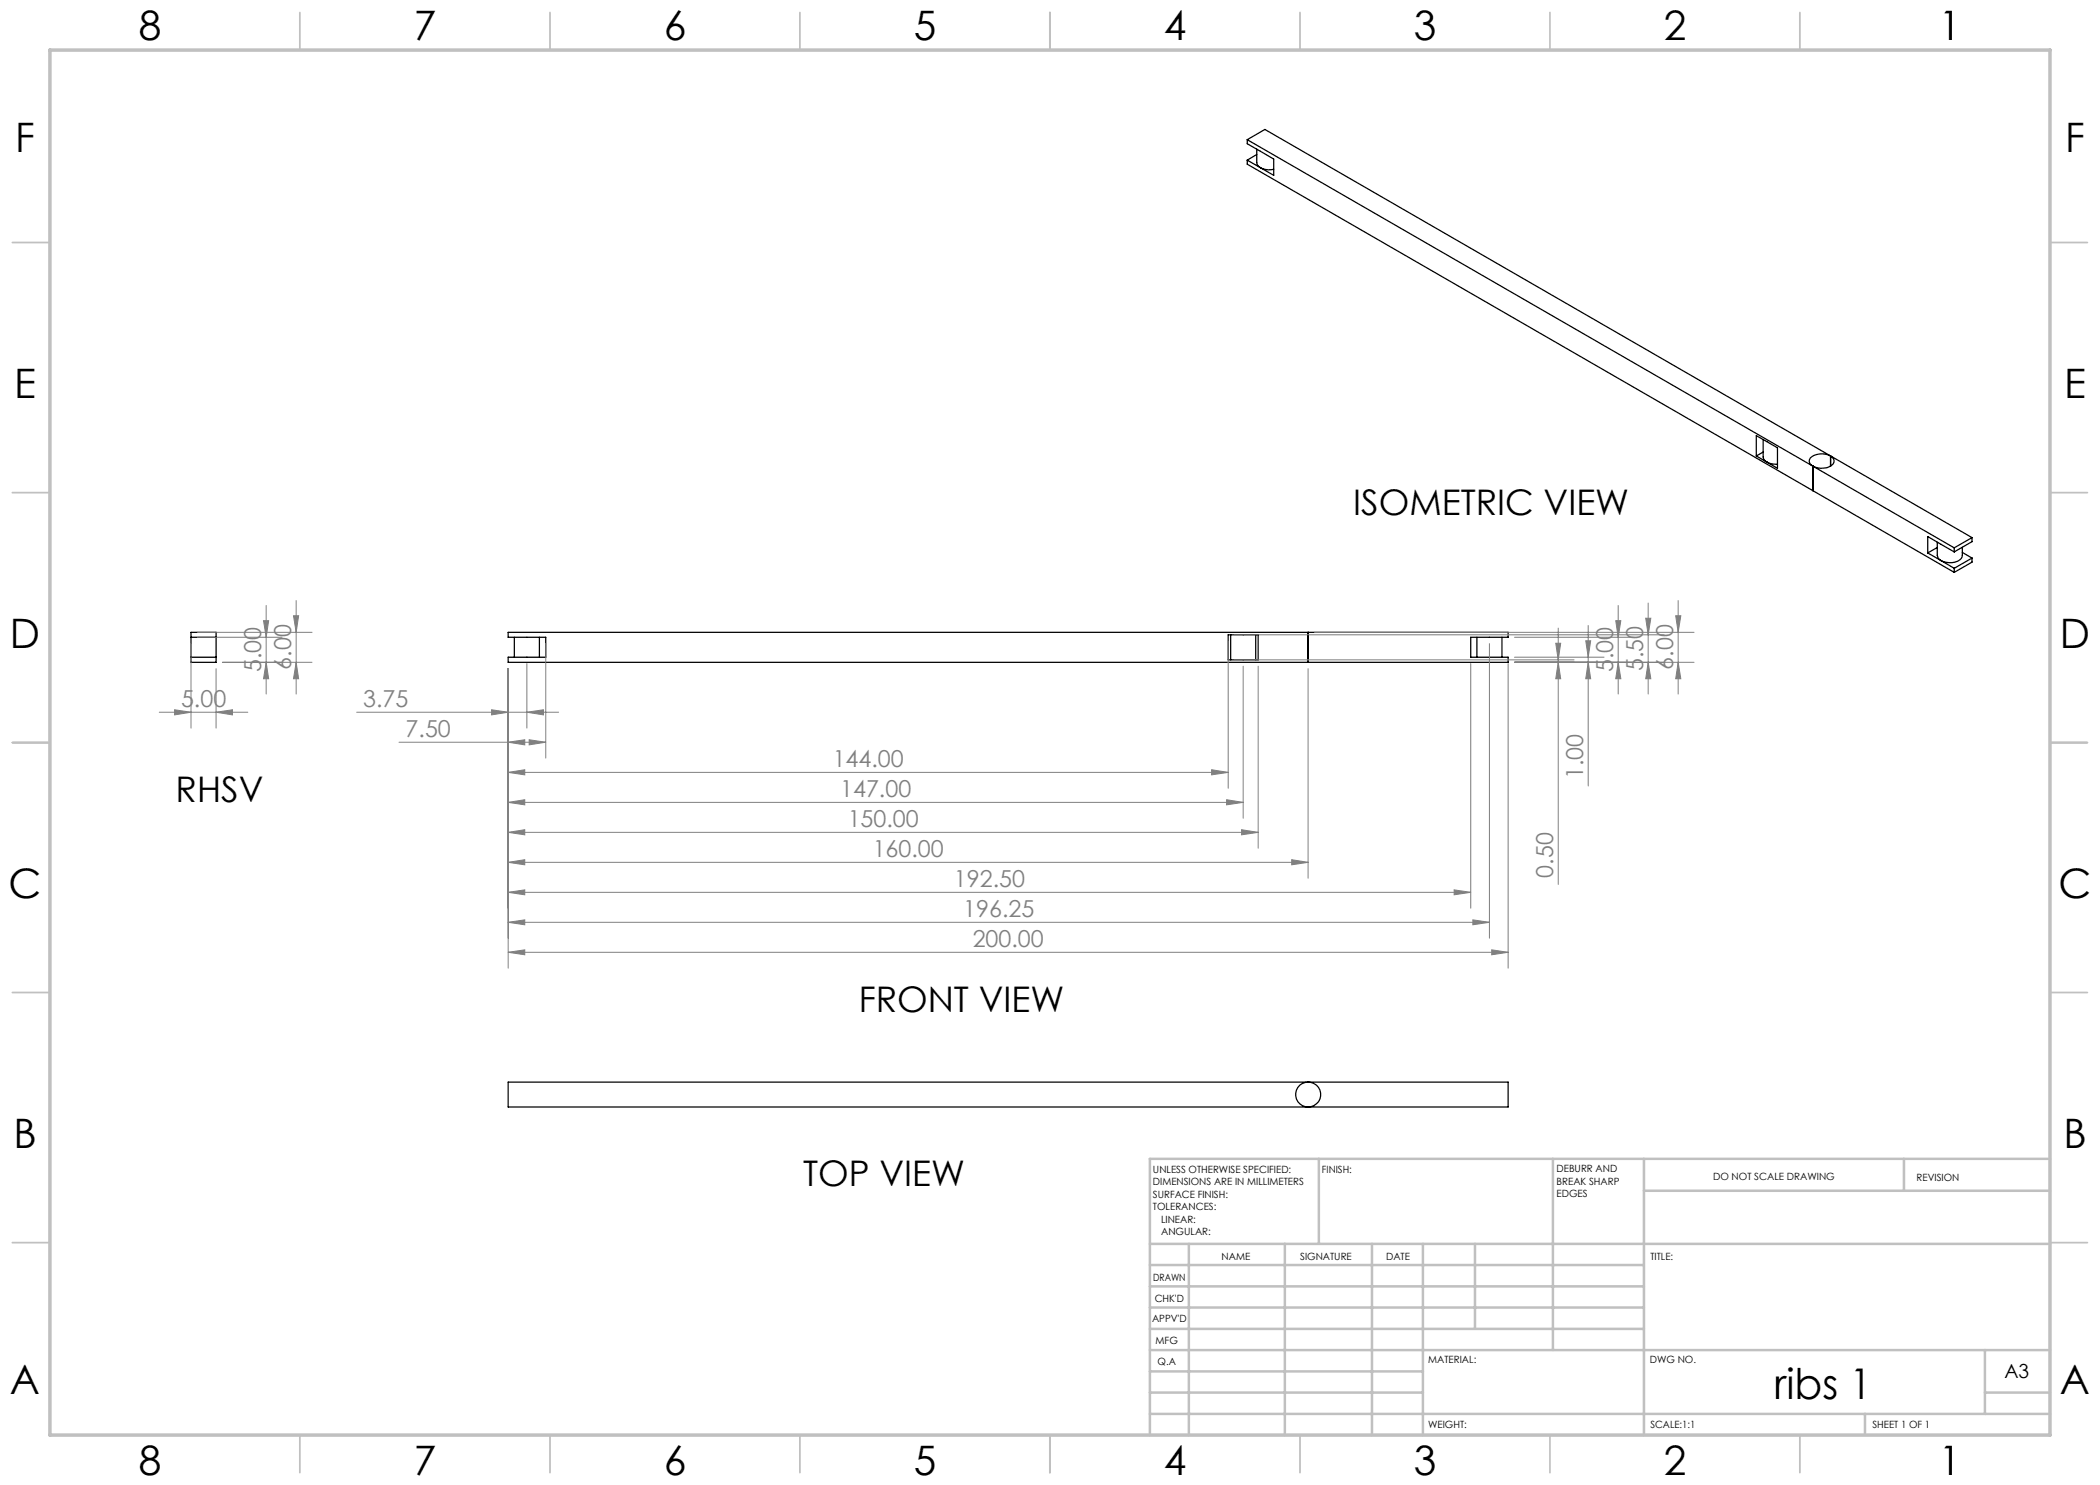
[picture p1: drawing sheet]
<svg xmlns="http://www.w3.org/2000/svg" width="420mm" height="297mm" viewBox="0 0 420 297" stroke-linecap="round" stroke-linejoin="round" font-family="sans-serif">
<g fill="none" stroke="#000" stroke-width=".25">
<path d="M249.4 27.9v.8l5.3 3.1v3.3l-5.3-3.1M249.4 32v.8l113.2 65.3M249.4 27.9l113.2 65.3M249.4 27.9l3.6-2 113.1 65.3M251.4 29.8v2.7a1.73 1.73 0 0 0 1.7 1.4h1.6M251.4 30.9l-2 1.1M351.3 87.1l4.2 2.5v4.1l-4.2-2.5zM352.6 87.9v3.5a1.73 1.73 0 0 0 1.8 1.4h1.1M352.6 90.4l-1.3 .8M362.6 93.2l28.2 16.4M362.6 98.1l28.2 16.4M362.6 93.2v4.9"/>
<path d="M366.1 91.2a1.12 1.12 0 0 1 .7 1.2 1.12 1.12 0 0 1-.9 .9 3.8 3.8 0 0 1-3.3-.1M366.1 91.2a3.7 3.7 0 0 0-4 .4 1.03 1.03 0 0 0 .5 1.6M366.1 91.2l28.3 16.3M366.1 91.2v2M385.6 110.6l2.6 1.5M387.5 108.4v2.7a1.28 1.28 0 0 0 .7 1M387.5 109.5l-1.9 1.1M388.2 112.1l2.6 1.6M390.8 109.6v.8M390.8 113.7v.8M390.8 110.4l-5.2-3.1v3.3M392.5 109.5v1.6a1.92 1.92 0 0 1-2.1 1.4 4.2 4.2 0 0 1-2.2-.4"/>
<path d="M392.5 110.5l1.9 1.1M394.4 107.5l-3.6 2.1M394.4 107.5v.8l-3.6 2.1M394.4 111.6v.8l-3.6 2.1M394.4 111.6l-3.6 2.1M38.2 126.5h5v6h-5zM38.2 131.4h5M38.2 127.5h5M101.6 126.5h200v1h-7.5v3.9h7.5v1.1h-200v-1.1h7.5v-3.9h-7.5zM102.9 127.5v3.9M107.9 127.5v3.9M245.6 127h6v5h-6z"/>
<path d="M246.1 127v5M251.1 127v5M261.6 126.5v6M295.4 127.5v3.9M300.4 127.5v3.9M101.6 216.4h200v5h-200z"/>
<circle cx="261.6" cy="218.9" r="2.5"/>
</g>
<g fill="none" stroke="#808080" stroke-width=".2">
<path d="M38.2 128.7v16.9M39.5 127.5h16.9M39.5 126.5h22.9M43.2 133.7v11.9M44.5 132.5h17.9M52.7 124.1h1l-.5 3.4zM53.2 132.5l.5 3.2h-1zM53.2 121.1v17.7M58.7 123.2h1l-.5 3.3zM59.2 132.5l.5 3.2h-1zM59.2 120.1v18.7M101.6 133.7v59.9"/>
<path d="M105.4 132.7v12.9M109.1 128.7v22.9M245.6 128.2v29.5M246.9 132h67.9M246.9 127h85.9M248.6 133.2v30.5M251.6 133.2v36.4M261.6 133.7v41.9M262.9 126.5h75.9M294.1 132.7v48.9M297.9 128.7v58.9M301.6 132.7v60.9"/>
<path d="M302.9 132.5h35.9M302.9 131.4h17.9M302.9 127.5h23.9M311.1 128.7h1l-.5 3.3zM311.6 132.5l.5 3.2h-1zM311.6 125.6v51.3M317.1 128.2h1l-.5 3.2zM317.6 132.5l.5 3.2h-1zM317.6 125.1v32.1M323.1 124.1h1.1l-.6 3.4zM323.6 132.5l.6 3.2h-1.1zM323.6 121.1v17.7"/>
<path d="M329.1 123.6h1.1l-.6 3.4zM329.6 132.5l.6 3.2h-1.1zM329.6 120.6v18.2M335.1 123.2h1.1l-.6 3.3zM335.6 132.5l.6 3.2h-1.1zM335.6 120.1v18.7M31.9 142.4h17.7M34.9 142l3.3 .4-3.3 .6zM43.2 142.4l3.3-.4v1zM71.3 142.4h40.4M79.8 148.4h29.3M98.3 142l3.3 .4-3.3 .6z"/>
<path d="M101.6 148.4l3.4-.4v1zM101.6 154.5l3.4-.6v1.1zM101.6 154.5h144M105.4 142.4l3.3-.4v1zM105.8 148l3.3 .4-3.3 .6zM242.3 153.9l3.3 .6-3.3 .5zM245.3 159.9l3.3 .6-3.3 .5zM101.6 160.5l3.4-.6v1.1zM101.6 166.5l3.4-.6v1.1zM101.6 172.5l3.4-.6v1.1zM101.6 178.5l3.4-.5v1zM101.6 160.5h147"/>
<path d="M101.6 166.5h150M101.6 172.5h160M101.6 178.5h192.5M248.3 165.9l3.3 .6-3.3 .5zM258.3 171.9l3.3 .6-3.3 .5zM290.8 178l3.3 .5-3.3 .5zM101.6 184.5l3.4-.5v1zM101.6 190.5l3.4-.5v1zM101.6 184.5h196.3M101.6 190.5h200M294.6 184l3.3 .5-3.3 .5zM298.3 190l3.3 .5-3.3 .5z"/>
</g>
<g fill="none" stroke="#c0c0c0" stroke-width=".35">
<path d="M60 2.5v7.5M110 2.5v7.5M160 2.5v7.5M210 2.5v7.5M260 2.5v7.5M310 2.5v7.5M360 2.5v7.5M2.5 48.5h7.5M410 48.5h7.5M2.5 98.5h7.5M410 98.5h7.5M2.5 148.5h7.5"/>
<path d="M410 148.5h7.5M2.5 198.5h7.5M410 198.5h7.5M2.5 248.5h7.5M410 248.5h7.5M60 287v7.5M110 287v7.5M160 287v7.5M210 287v7.5M260 287v7.5M310 287v7.5M360 287v7.5"/>
</g>
<g fill="none" stroke="#c0c0c0" stroke-width=".5">
<path d="M263.8 231.8v17M310.6 231.8v38.2M328.8 231.8v55.2M328.8 238.2h81.2M380.8 231.8v6.4M410 231.8h-180v55.2M230 248.8h180M230 257.3h98.8M230 253h98.8M237.8 248.8v38.2M257 248.8v38.2M274.4 248.8v38.2"/>
<path d="M284.6 248.8v38.2M295 248.8v17M230 265.8h98.8M230 261.5h98.8M230 278.5h54.6M230 274.3h54.6M230 270h180M397 278.5h13M397 270v12.8M230 282.8h180M373 282.8v4.2"/>
</g>
<path d="M10 10h400v277h-400z" fill="none" stroke="#c0c0c0" stroke-width=".7"/>
<g fill="#808080">
<path d="M34.9 142l3.3 .4-3.3 .6zM43.2 142.4l3.3-.4v1z"/>
<path d="M311.6 132.5l.5 3.2h-1zM311.1 128.7h1l-.5 3.3zM317.6 132.5l.5 3.2h-1zM317.1 128.2h1l-.5 3.2zM323.6 132.5l.6 3.2h-1.1zM323.1 124.1h1.1l-.6 3.4zM329.6 132.5l.6 3.2h-1.1zM329.1 123.6h1.1l-.6 3.4zM335.6 132.5l.6 3.2h-1.1zM335.1 123.2h1.1l-.6 3.3zM53.2 132.5l.5 3.2h-1zM52.7 124.1h1l-.5 3.4zM59.2 132.5l.5 3.2h-1zM58.7 123.2h1l-.5 3.3z"/>
<path d="M98.3 142l3.3 .4-3.3 .6zM105.4 142.4l3.3-.4v1zM101.6 148.4l3.4-.4v1zM105.8 148l3.3 .4-3.3 .6zM101.6 154.5l3.4-.6v1.1zM242.3 153.9l3.3 .6-3.3 .5zM101.6 160.5l3.4-.6v1.1zM245.3 159.9l3.3 .6-3.3 .5zM101.6 166.5l3.4-.6v1.1zM248.3 165.9l3.3 .6-3.3 .5zM101.6 172.5l3.4-.6v1.1zM258.3 171.9l3.3 .6-3.3 .5zM101.6 178.5l3.4-.5v1zM290.8 178l3.3 .5-3.3 .5zM101.6 184.5l3.4-.5v1zM294.6 184l3.3 .5-3.3 .5zM101.6 190.5l3.4-.5v1zM298.3 190l3.3 .5-3.3 .5z"/>
</g>
<text font-size="8.5" x="354.8" y="279.7">ribs 1</text>
<g font-size="8.1">
<text x="27.7" y="8">8</text>
<text x="82.7" y="8">7</text>
<text x="132.7" y="8">6</text>
<text x="182.7" y="8">5</text>
<text x="232.7" y="8">4</text>
<text x="282.7" y="8">3</text>
<text x="332.7" y="8">2</text>
<text x="387.7" y="8">1</text>
<text x="3" y="30.4">F</text>
<text x="413" y="30.4">F</text>
<text x="2.8" y="79.6">E</text>
<text x="412.8" y="79.6">E</text>
<text x="2" y="129.6">D</text>
<text x="412" y="129.6">D</text>
<text x="1.7" y="179.6">C</text>
<text x="411.7" y="179.6">C</text>
<text x="2.7" y="229.6">B</text>
<text x="412.7" y="229.6">B</text>
<text x="2" y="278.9">A</text>
<text x="412" y="278.9">A</text>
<text x="27.7" y="295">8</text>
<text x="82.7" y="295">7</text>
<text x="132.7" y="295">6</text>
<text x="182.7" y="295">5</text>
<text x="232.7" y="295">4</text>
<text x="282.7" y="295">3</text>
<text x="332.7" y="295">2</text>
<text x="387.7" y="295">1</text>
</g>
<g font-size="7.1">
<text x="270.6" y="103">ISOMETRIC VIEW</text>
<text x="35.1" y="160.3">RHSV</text>
<text x="171.7" y="202.4">FRONT VIEW</text>
<text x="160.6" y="237.3">TOP VIEW</text>
</g>
<g font-size="4.7" fill="#808080">
<text x="52.2" y="134.5" transform="rotate(-90 52.2 134.5)">5.00</text>
<text x="58.2" y="134" transform="rotate(-90 58.2 134)">6.00</text>
<text x="322.6" y="134.5" transform="rotate(-90 322.6 134.5)">5.00</text>
<text x="328.6" y="134.2" transform="rotate(-90 328.6 134.2)">5.50</text>
<text x="334.6" y="134" transform="rotate(-90 334.6 134)">6.00</text>
<text x="36.2" y="141.4">5.00</text>
<text x="72.6" y="141.4">3.75</text>
<text x="81.1" y="147.4">7.50</text>
<text x="166.5" y="153.4">144.00</text>
<text x="316.6" y="155.9" transform="rotate(-90 316.6 155.9)">1.00</text>
<text x="168" y="159.4">147.00</text>
<text x="169.5" y="165.4">150.00</text>
<text x="174.5" y="171.4">160.00</text>
<text x="190.8" y="177.4">192.50</text>
<text x="310.6" y="175.6" transform="rotate(-90 310.6 175.6)">0.50</text>
<text x="192.7" y="183.4">196.25</text>
<text x="194.5" y="189.4">200.00</text>
</g>
<text font-size="3.9" x="400.9" y="275.5">A3</text>
<g font-size="2">
<text x="230.6" y="234.6">UNLESS OTHERWISE SPECIFIED:</text>
<text x="230.6" y="237.1">DIMENSIONS ARE IN MILLIMETERS</text>
<text x="230.6" y="239.6">SURFACE FINISH:</text>
<text x="264.4" y="234.6">FINISH:</text>
<text x="311.3" y="234.5">DEBURR AND</text>
<text x="311.3" y="237">BREAK SHARP</text>
<text x="311.3" y="239.5">EDGES</text>
<text x="342.6" y="236">DO NOT SCALE DRAWING</text>
<text x="383.3" y="236.2">REVISION</text>
<text x="230.6" y="242.1">TOLERANCES:</text>
<text x="232.2" y="244.6">LINEAR:</text>
<text x="232.2" y="247.1">ANGULAR:</text>
<text x="244.3" y="252">NAME</text>
<text x="260" y="251.9">SIGNATURE</text>
<text x="277.2" y="251.9">DATE</text>
<text x="330.1" y="251.9">TITLE:</text>
<text x="230.6" y="256.1">DRAWN</text>
<text x="230.9" y="260.3">CHK'D</text>
<text x="230.4" y="264.4">APPV'D</text>
<text x="231.1" y="268.8">MFG</text>
<text x="231.5" y="273">Q.A</text>
<text x="285.6" y="272.5">MATERIAL:</text>
<text x="330" y="272.5">DWG NO.</text>
<text x="285.6" y="285.5">WEIGHT:</text>
<text x="330.1" y="285.6">SCALE:1:1</text>
<text x="374.5" y="285.6">SHEET 1 OF 1</text>
</g>
</svg>
